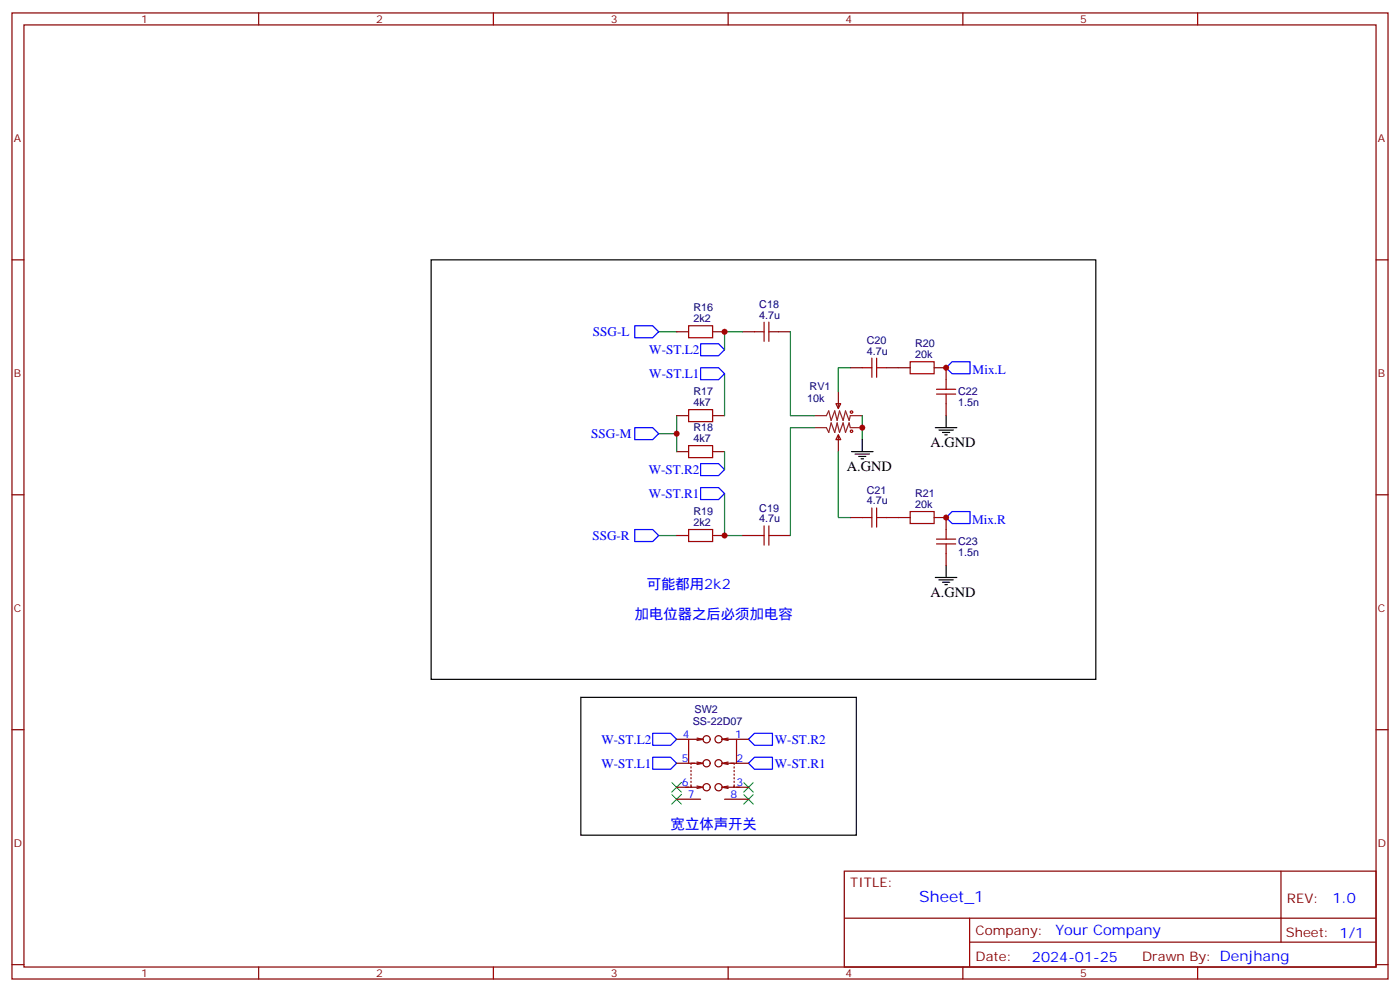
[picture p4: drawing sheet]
<svg xmlns="http://www.w3.org/2000/svg" width="412mm" height="292mm" viewBox="0 0 412 292" stroke-linecap="round" stroke-linejoin="round" font-family="sans-serif">
<g fill="none" stroke="#870000" stroke-width=".35">
<path d="M3.5 3.8h405.4v284.3h-405.4zM7.1 7.3h398.2v277.3h-398.2zM76.2 3.8v3.5M145.3 3.8v3.5M214.5 3.8v3.5M283.6 3.8v3.5M352.8 3.8v3.5M3.5 76.5h3.6M405.3 76.5h3.6M199.3 97.6h3.5M209.9 97.6h3.5M218.7 97.6h3.5"/>
<path d="M229.3 97.6h3.5M246.2 118.8h1.4l-.7 1.4zM246.9 115.3v4.9M250.5 108.2h3.5M261.1 108.2h7M275.2 108.2h3.5v3.6M278.7 118.8v3.5M199.3 132.9h3.5M199.3 122.3h3.5M209.9 132.9h3.5M209.9 122.3h3.5M246.9 128l.7 1.4h-1.4z"/>
<path d="M246.9 128v4.9M3.5 145.6h3.6M199.3 157.6h3.5M209.9 157.6h3.5M218.7 157.6h3.5M229.3 157.6h3.5M250.5 152.3h3.5M261.1 152.3h7M275.2 152.3h3.5v3.6M405.3 145.6h3.6M278.7 162.9v3.5M3.5 214.8h3.6"/>
<path d="M199.3 217.6h3.5M205.3 217.2l1.8 .4M207.1 217.6h-4.3v7M207.1 217.6l-1.8 .3M212.7 217.6h4.3v7M212.7 217.6l1.8 .3M214.5 217.2l-1.8 .4M217 217.6h3.5M405.3 214.8h3.6M199.3 224.6h5.3M199.3 231.7h4.4M199.3 235.2h7.1"/>
<path d="M203.6 231v.7h2.8M203.6 225.7v.4M203.6 226.8v.3M203.6 227.8v.4M203.6 228.9v.3M203.6 229.9v.4M205.3 231.4l1.8 .3-1.8 .4M205.3 224.3l1.8 .3-1.8 .4M206.4 224.6h-2.8v.4M212.7 224.6l1.8 .4M212.7 231.7l1.8 .4M213.4 224.6h2.9v.4"/>
<path d="M213.4 235.2h7.1M214.5 224.3l-1.8 .3M214.5 231.4l-1.8 .3M215.2 224.6h5.3M216.1 231.7h4.4M216.3 231v.7h-2.9M216.3 225.7v.4M216.3 226.8v.3M216.3 227.8v.4M216.3 228.9v.3M216.3 229.9v.4M248.7 256.4h156.6v28.2h-156.6z"/>
<path d="M377.3 256.4v20.9M248.7 270.2h156.5M285.6 277.3h119.6M285.6 270.2v14.2M3.5 283.9h3.6M76.2 284.6v3.5M145.3 284.6v3.5M214.5 284.6v3.5M283.6 284.6v3.5M352.8 284.6v3.5M405.3 283.9h3.6"/>
<circle cx="208.1" cy="217.6" r="1.06"/>
<circle cx="211.7" cy="217.6" r="1.06"/>
<circle cx="208.1" cy="224.6" r="1.06"/>
<circle cx="208.1" cy="231.7" r="1.06"/>
<circle cx="211.7" cy="231.7" r="1.06"/>
<circle cx="211.7" cy="224.6" r="1.06"/>
</g>
<g fill="none" stroke="#000" stroke-width=".35">
<path d="M127 76.5h195.8v123.5h-195.8zM250.8 132.9h6.4M251.9 133.6h4.2M252.9 134.3h2.2M253.6 135h.8M254 129.4v3.5M275.5 125.9h6.4M276.6 126.6h4.2M277.6 127.3h2.2M278.3 128h.7M278.7 122.3v3.6M275.5 170h6.4"/>
<path d="M276.6 170.7h4.2M277.6 171.4h2.2M278.3 172.1h.7M278.7 166.4v3.6M171.1 205.2h81.1v40.6h-81.1z"/>
</g>
<g fill="none" stroke="#a10000" stroke-width=".35">
<path d="M202.8 95.9h7.1v3.5h-7.1zM222.2 97.6h2.9M225.1 94.8v5.7M226.5 94.8v5.7M226.5 97.6h2.8M254 108.2h2.8M256.8 105.4v5.7M258.2 108.2h2.9M258.2 105.4v5.7M268.1 106.5h7.1v3.5h-7.1zM275.9 116h5.6M275.9 114.6h5.6"/>
<path d="M278.7 111.8v2.8M278.7 116v2.8M202.8 131.2h7.1v3.5h-7.1zM202.8 120.6h7.1v3.5h-7.1zM202.8 155.9h7.1v3.5h-7.1zM222.2 157.6h2.9M225.1 154.8v5.6M226.5 157.6h2.8M226.5 154.8v5.6M254 152.3h2.8M256.8 149.5v5.7M258.2 149.5v5.7"/>
<path d="M258.2 152.3h2.9M268.1 150.6h7.1v3.5h-7.1zM275.9 158.7h5.6M278.7 155.9v2.8M275.9 160.1h5.6M278.7 160.1v2.8"/>
<circle cx="250.8" cy="126.9" r=".35"/>
<circle cx="250.8" cy="121.3" r=".35"/>
</g>
<path d="M239.9 122.3h3.5l.7-1.4 .7 2.9 1.1-2.9 .7 2.9 .7-2.9 1.1 2.9 .7-2.9 1 2.9 .4-1.5h3.5M239.9 125.9h3.5l.7 1.4 .7-2.8 1.1 2.8 .7-2.8 .7 2.8 1.1-2.8 .7 2.8 1-2.8 .4 1.4h3.5" fill="none" stroke="#8c2424" stroke-width=".35"/>
<g fill="none" stroke="#00f" stroke-width=".35">
<path d="M187 95.9h5.3l1.7 1.7-1.7 1.8h-5.3zM206.4 108.2h5.3l1.7 1.8-1.7 1.8h-5.3zM206.4 101.2h5.3l1.7 1.7-1.7 1.8h-5.3zM278.7 108.2l1.8-1.7h5.3v3.5h-5.3zM187 125.9h5.3l1.7 1.7-1.7 1.8h-5.3zM206.4 136.5h5.3l1.7 1.7-1.7 1.8h-5.3zM187 155.9h5.3l1.7 1.7-1.7 1.8h-5.3zM206.4 143.5h5.3l1.7 1.8-1.7 1.7h-5.3zM280.5 150.6h5.3v3.5h-5.3l-1.8-1.8zM192.3 215.8h5.3l1.7 1.8-1.7 1.8h-5.3zM222.2 215.8h5.3v3.6h-5.3l-1.7-1.8zM192.3 222.9h5.3l1.7 1.7-1.7 1.8h-5.3z"/>
<path d="M222.2 222.9h5.3v3.5h-5.3l-1.7-1.8z"/>
</g>
<g fill="none" stroke="#008700" stroke-width=".35">
<path d="M194 97.6h5.3M218.7 97.6h-5.3v5.3M232.8 97.6v24.7h7.1M213.4 110v12.3M250.5 108.2h-3.6v7.1M194 127.6h5.3M199.3 122.3v10.6M213.4 132.9v5.3M239.9 125.9h-7.1v31.7M246.9 132.9v19.4h3.6M254 122.3v7.1M194 157.6h5.3"/>
<path d="M213.4 145.3v12.3h5.3"/>
</g>
<path d="M197.9 233.8l2.8 2.8M197.9 230.3l2.8 2.8M200.7 233.8l-2.8 2.8M200.7 230.3l-2.8 2.8M219.1 233.8l2.8 2.8M219.1 230.3l2.8 2.8M221.9 233.8l-2.8 2.8M221.9 230.3l-2.8 2.8" fill="none" stroke="#3c3" stroke-width=".35"/>
<g fill="#c00">
<circle cx="254" cy="125.9" r=".88"/>
<circle cx="213.4" cy="157.6" r=".88"/>
<circle cx="199.3" cy="127.6" r=".88"/>
<circle cx="278.7" cy="108.2" r=".88"/>
<circle cx="278.7" cy="152.3" r=".88"/>
<circle cx="213.4" cy="97.6" r=".88"/>
</g>
<text font-size="4.6" fill="#00f" x="270.8" y="265.4">Sheet_1</text>
<g font-size="4.2">
<text x="274.1" y="131.5">A.GND</text>
<text x="249.4" y="138.6">A.GND</text>
<text x="274.1" y="175.6">A.GND</text>
</g>
<g font-size="4.2" fill="#00f">
<text x="190.5" y="173.5">可能都用2k2</text>
<text x="187" y="182.3">加电位器之后必须加电容</text>
<text x="197.6" y="244.1">宽立体声开关</text>
<text x="392.5" y="265.7">1.0</text>
<text x="310.9" y="275.2">Your Company</text>
<text x="304" y="283">2024-01-25</text>
</g>
<g font-size="3.9" fill="#00f">
<text x="174.6" y="98.9">SSG-L</text>
<text x="191.3" y="104.2">W-ST.L2</text>
<text x="191.3" y="111.2">W-ST.L1</text>
<text x="286.5" y="110">Mix.L</text>
<text x="174.1" y="128.9">SSG-M</text>
<text x="191.1" y="139.5">W-ST.R2</text>
<text x="191.1" y="146.5">W-ST.R1</text>
<text x="286.3" y="154.1">Mix.R</text>
<text x="174.5" y="158.9">SSG-R</text>
<text x="177.2" y="218.8">W-ST.L2</text>
<text x="228.2" y="218.8">W-ST.R2</text>
<text x="177.2" y="225.9">W-ST.L1</text>
<text x="228.2" y="225.9">W-ST.R1</text>
</g>
<g font-size="3.9" fill="#800">
<text x="250.5" y="261">TITLE:</text>
<text x="379.1" y="265.7">REV:</text>
<text x="287.4" y="275.2">Company:</text>
<text x="378.7" y="275.8">Sheet: 1/1</text>
<text x="287.4" y="282.9">Date:</text>
<text x="336.4" y="282.9">Drawn By: Denjhang</text>
</g>
<g font-size="3.2" fill="#800">
<text x="41.6" y="6.8">1</text>
<text x="110.8" y="6.8">2</text>
<text x="179.9" y="6.8">3</text>
<text x="249.1" y="6.8">4</text>
<text x="318.2" y="6.8">5</text>
<text x="4.1" y="41.9">A</text>
<text x="405.9" y="41.9">A</text>
<text x="4.1" y="111.1">B</text>
<text x="405.9" y="111.1">B</text>
<text x="4.1" y="180.2">C</text>
<text x="405.9" y="180.2">C</text>
<text x="4.1" y="249.3">D</text>
<text x="405.9" y="249.3">D</text>
<text x="41.6" y="287.6">1</text>
<text x="110.8" y="287.6">2</text>
<text x="179.9" y="287.6">3</text>
<text x="249.1" y="287.6">4</text>
<text x="318.2" y="287.6">5</text>
</g>
<g font-size="3.2" fill="#000080">
<text x="204.3" y="94.8">2k2</text>
<text x="204.3" y="91.7">R16</text>
<text x="223.7" y="93.8">4.7u</text>
<text x="223.7" y="90.6">C18</text>
<text x="255.4" y="101.3">C20</text>
<text x="255.4" y="104.4">4.7u</text>
<text x="269.5" y="105.4">20k</text>
<text x="269.5" y="102.2">R20</text>
<text x="204.3" y="119.5">4k7</text>
<text x="204.3" y="116.3">R17</text>
<text x="237.8" y="118.2">10k</text>
<text x="238.5" y="114.7">RV1</text>
<text x="282.2" y="119.6">1.5n</text>
<text x="282.2" y="116.4">C22</text>
<text x="204.3" y="130.1">4k7</text>
<text x="204.3" y="126.9">R18</text>
<text x="255.4" y="148.4">4.7u</text>
<text x="255.4" y="145.4">C21</text>
<text x="269.5" y="149.5">20k</text>
<text x="269.5" y="146.3">R21</text>
<text x="204.3" y="154.8">2k2</text>
<text x="204.3" y="151.6">R19</text>
<text x="223.7" y="153.7">4.7u</text>
<text x="223.7" y="150.6">C19</text>
<text x="282.2" y="160.5">C23</text>
<text x="282.2" y="163.7">1.5n</text>
<text x="204.6" y="209.9">SW2</text>
<text x="204.1" y="213.5">SS-22D07</text>
</g>
<g font-size="3.2" fill="#00f">
<text x="201.2" y="217.2">4</text>
<text x="216.6" y="217.2">1</text>
<text x="200.8" y="224.3">5</text>
<text x="217" y="224.3">2</text>
<text x="200.8" y="231.4">6</text>
<text x="217" y="231.4">3</text>
<text x="202.6" y="234.9">7</text>
<text x="215.2" y="234.9">8</text>
</g>
</svg>
